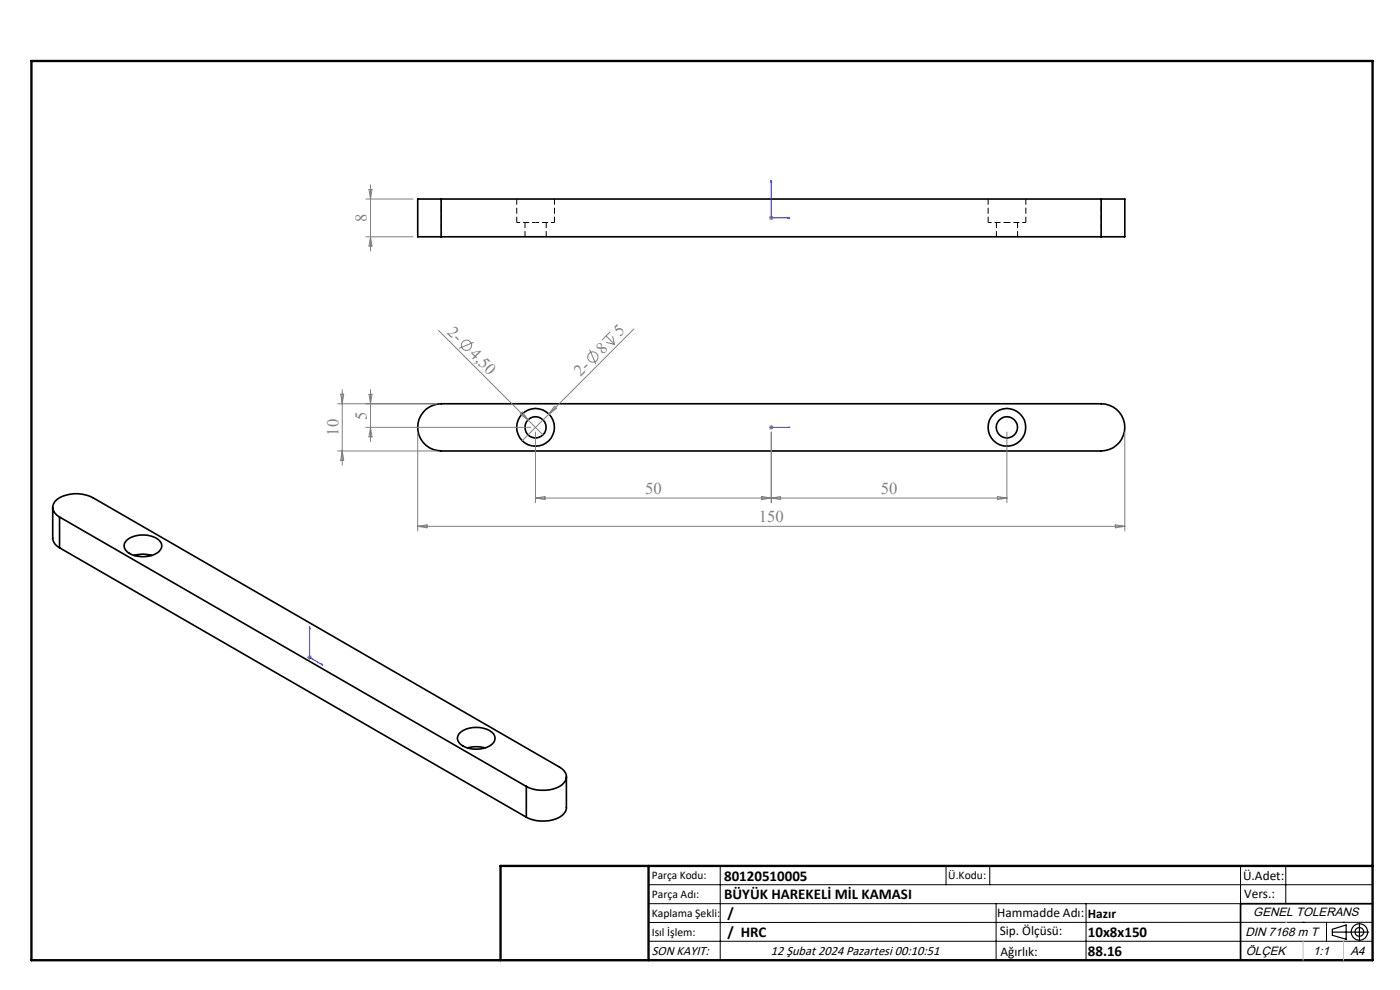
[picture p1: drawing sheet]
<svg xmlns="http://www.w3.org/2000/svg" width="297mm" height="210mm" viewBox="0 0 297 210" stroke-linecap="round" stroke-linejoin="round" font-family="sans-serif">
<path d="M93.6 42.2v8M233.6 42.2v8" fill="none" stroke="#000" stroke-width=".21" stroke-dasharray="1.3 .6" stroke-dashoffset=".4" stroke-linecap="butt"/>
<path d="M109.6 47.2h4M113.6 47.2h4M209.6 47.2h4M213.6 47.2h4" fill="none" stroke="#000" stroke-width=".21" stroke-dasharray="1.3 .6" stroke-dashoffset=".5" stroke-linecap="butt"/>
<path d="M109.6 42.2v5M117.6 47.2v-5M209.6 42.2v5M217.6 47.2v-5" fill="none" stroke="#000" stroke-width=".21" stroke-dasharray="1.3 .6" stroke-linecap="butt"/>
<path d="M111.4 47.2v3M115.9 50.2v-3M211.4 47.2v3M215.9 50.2v-3" fill="none" stroke="#000" stroke-width=".21" stroke-dasharray="1.3 .6" stroke-dashoffset=".1" stroke-linecap="butt"/>
<g fill="none" stroke="#000" stroke-width=".35">
<path d="M93.6 42.2h-5v8h5M93.6 42.2v8M93.6 50.2h140M93.6 42.2h140M233.6 42.2h5v8h-5M233.6 42.2v8M90.4 86.8a5.4 5.4 0 0 1 3.2-1.2h140a5 5 0 0 1 5 5.1 5 5 0 0 1-5 5h-140a5 5 0 0 1-4.7-3.3 5 5 0 0 1 1.5-5.6zM11.2 107.6v6.6a2.45 2.45 0 0 0 1.4 2M12.6 109.7a2.16 2.16 0 0 1-1.4-2.1 2.16 2.16 0 0 1 1.4-2 7.7 7.7 0 0 1 7.1 0l99 57.1a2.16 2.16 0 0 1 1.5 2.1 2.16 2.16 0 0 1-1.5 2 8 8 0 0 1-7 0M12.6 109.7l99.1 57.1M12.6 109.7v6.5M12.6 116.2l99.1 57.1"/>
<path d="M27 114.5a5.9 5.9 0 0 1 6.7 0 1.64 1.64 0 0 1 .6 1.6 1.64 1.64 0 0 1-1.1 1.3 5.7 5.7 0 0 1-6.6-.7 1.48 1.48 0 0 1 .4-2.2zM28.4 117.8l.4-.1a6.5 6.5 0 0 1 3.4 .1M97.3 155.7a5.6 5.6 0 0 1 7.4 0 1.72 1.72 0 0 1-.8 2.5 5.6 5.6 0 0 1-6.6-.7 1.38 1.38 0 0 1 0-1.8zM99.2 158.6h.3a7.1 7.1 0 0 1 3.4 0M111.7 166.8v6.5M120.2 164.8v6.5a3.1 3.1 0 0 1-2.9 2.6 8.2 8.2 0 0 1-5.6-.6M291.2 191.7h-28v12"/>
<circle cx="113.6" cy="90.6" r="4"/>
<circle cx="113.6" cy="90.7" r="2.26"/>
<circle cx="213.6" cy="90.7" r="2.25"/>
<circle cx="213.6" cy="90.6" r="4"/>
</g>
<g fill="none" stroke="#808080" stroke-width=".21">
<path d="M78.6 39.2v14M77.6 42.2h10M77.6 50.2h10M78.3 40.2h.6l-.3 2zM78.6 50.2l.3 2h-.6zM163.1 46.2h1M163.3 45.9l.7 .7M163.6 45.7v1M164 45.9l-.7 .7M93 70.1l22.2 22.1M100.5 72.6l-3.1 1.3M125.1 74.2l1.3 3.1"/>
<path d="M128.6 71.3l1.8 1.8M128.6 72.6l1.8 .5M129.5 70.4l-1.8 1.7M130 71.3l.4 1.8M134.5 69.8l-18 18M71.6 95.7h21M71.6 85.6h21M72.3 83.6h.6l-.3 2zM72.6 82.6v16.1M72.6 95.7l.3 1.9h-.6zM77.6 90.7h35M78.3 83.6h.6l-.3 2z"/>
<path d="M78.6 82.6v11.1M78.6 90.7l.3 2h-.6zM88.6 91.6v21M110.4 87.9l.4-.5 1.2 1.7zM113.6 91.6v15M116.5 87.8l-5.7 5.7M117.6 86.2l.5 .4-1.6 1.2zM163.1 90.7h1M163.3 90.3l.7 .7M163.6 91.6v15M163.6 90.2v.9M164 90.3l-.7 .7"/>
<path d="M213.6 91.6v15M238.6 91.6v21M88.6 111.6h150M88.6 111.6l2-.3v.7zM113.6 105.6h100M113.6 105.6l2-.3v.7zM161.6 105.3l4 .7v-.7l-4 .7zM211.6 105.3l2 .3-2 .4zM236.6 111.3l2 .3-2 .4zM65.2 139.4h1M65.3 139.1l.7 .7M65.7 139v1"/>
<path d="M66 139.1l-.7 .7"/>
<circle cx="98.9" cy="73.2" r="1.09"/>
<circle cx="125.8" cy="75.7" r="1.08"/>
</g>
<g fill="none" stroke="#000" stroke-width=".25">
<path d="M282.6 197.7h7.8M282.6 197.1l3-.9v3l-3-.8zM288.4 195.8v3.8M106.2 203.7h185"/>
<circle cx="288.4" cy="197.7" r="1.74"/>
<circle cx="288.4" cy="197.7" r=".93"/>
</g>
<path d="M163.6 38.2v8h4M163.6 38.2l.1 .4h-.2zM167.2 46.1l.4 .1-.4 .1zM163.5 90.7h.2zM163.6 90.7h.1M163.6 90.7h4M167.6 90.7h-.4h.4M65.7 132.9l.1 .4-.2-.1zM65.7 132.9v6.5l2.8 1.7M68.2 140.9l.3 .2-.3-.1z" fill="none" stroke="#00f" stroke-width=".21"/>
<g fill="none" stroke="#000" stroke-width=".21">
<path d="M137.6 187.7h153.6M137.6 191.7h153.6M137.6 199.7h153.6M152.8 183.7v20M200.7 183.7v4M210 183.7v4M211.3 191.7v12M230.4 191.7v12M263.2 183.7v20M272.8 183.7v8M276.4 195.6h.1M281.4 195.6v4.1"/>
<path d="M285 195.6h.1M291.2 195.6l-153.6 .1"/>
</g>
<path d="M6.7 12.9h284.5v190.8h-284.5zM137.6 183.7v20M291.2 183.7h-185v20" fill="none" stroke="#000" stroke-width=".5"/>
<path d="M276.4 199.7v4M285 199.7v4" fill="none" stroke="#c0c0c0" stroke-width=".21"/>
<path d="M272.8 195.6h.1" fill="none" stroke="#c0c0c0" stroke-width=".25"/>
<g fill="#00f">
<path d="M167.2 46.1l.4 .1-.4 .1zM163.6 38.2l.1 .4h-.2z"/>
<path d="M68.2 140.9l.3 .2-.3-.1zM65.7 132.9l.1 .4-.2-.1z"/>
<path d="M167.2 90.7h.4zM163.5 90.7h.2z"/>
</g>
<g font-size="3.5" fill="#808080">
<text x="77.8" y="47.1" transform="rotate(-90 77.8 47.1)">8</text>
<text x="94.8" y="70.6" transform="rotate(45 94.8 70.6)">2-</text>
<text x="131.6" y="71.5" transform="rotate(-45 131.6 71.5)">5</text>
<text x="99.5" y="75.3" transform="rotate(45 99.5 75.3)">4,50</text>
<text x="127.9" y="75.2" transform="rotate(-45 127.9 75.2)">8</text>
<text x="123.2" y="79.9" transform="rotate(-45 123.2 79.9)">2-</text>
<text x="77.8" y="89" transform="rotate(-90 77.8 89)">5</text>
<text x="71.8" y="92.4" transform="rotate(-90 71.8 92.4)">10</text>
<text x="136.9" y="104.8">50</text>
<text x="186.9" y="104.8">50</text>
<text x="161" y="110.8">150</text>
</g>
<g font-size="3.2">
<text x="153.6" y="190.8">BÜYÜK HAREKELİ MİL KAMASI</text>
<text x="153.6" y="186.8">80120510005</text>
<text x="154.3" y="194.8">/</text>
<text x="154.3" y="198.8">/ HRC</text>
<text x="230.8" y="198.7">10x8x150</text>
<text x="230.8" y="202.8">88.16</text>
</g>
<g font-size="2.8">
<text x="263.7" y="186.7">Ü.Adet:</text>
<text x="263.9" y="190.5">Vers.:</text>
<text x="211.5" y="194.5">Hammadde Adı:</text>
<text x="230.8" y="194.7">Hazır</text>
<text x="138.3" y="202.6">SON KAYIT:</text>
<text x="163.5" y="202.6">12 Şubat 2024 Pazartesi 00:10:51</text>
<text x="212.1" y="198.4">Sip. Ölçüsü:</text>
<text x="212.2" y="202.7">Ağırlık:</text>
</g>
<g font-size="2.6">
<text x="265.9" y="194.4">GENEL TOLERANS</text>
<text x="264.2" y="198.5">DIN 7168 m T</text>
<text x="264.3" y="202.6">ÖLÇEK</text>
<text x="278.5" y="202.6">1:1</text>
<text x="286.5" y="202.6">A4</text>
</g>
<g font-size="2.5">
<text x="138.3" y="186.4">Parça Kodu:</text>
<text x="138.3" y="190.5">Parça Adı:</text>
<text x="201.2" y="186.5">Ü.Kodu:</text>
<text x="138.3" y="194.5">Kaplama Şekli:</text>
<text x="138.3" y="198.6">Isıl İşlem:</text>
</g>
</svg>
